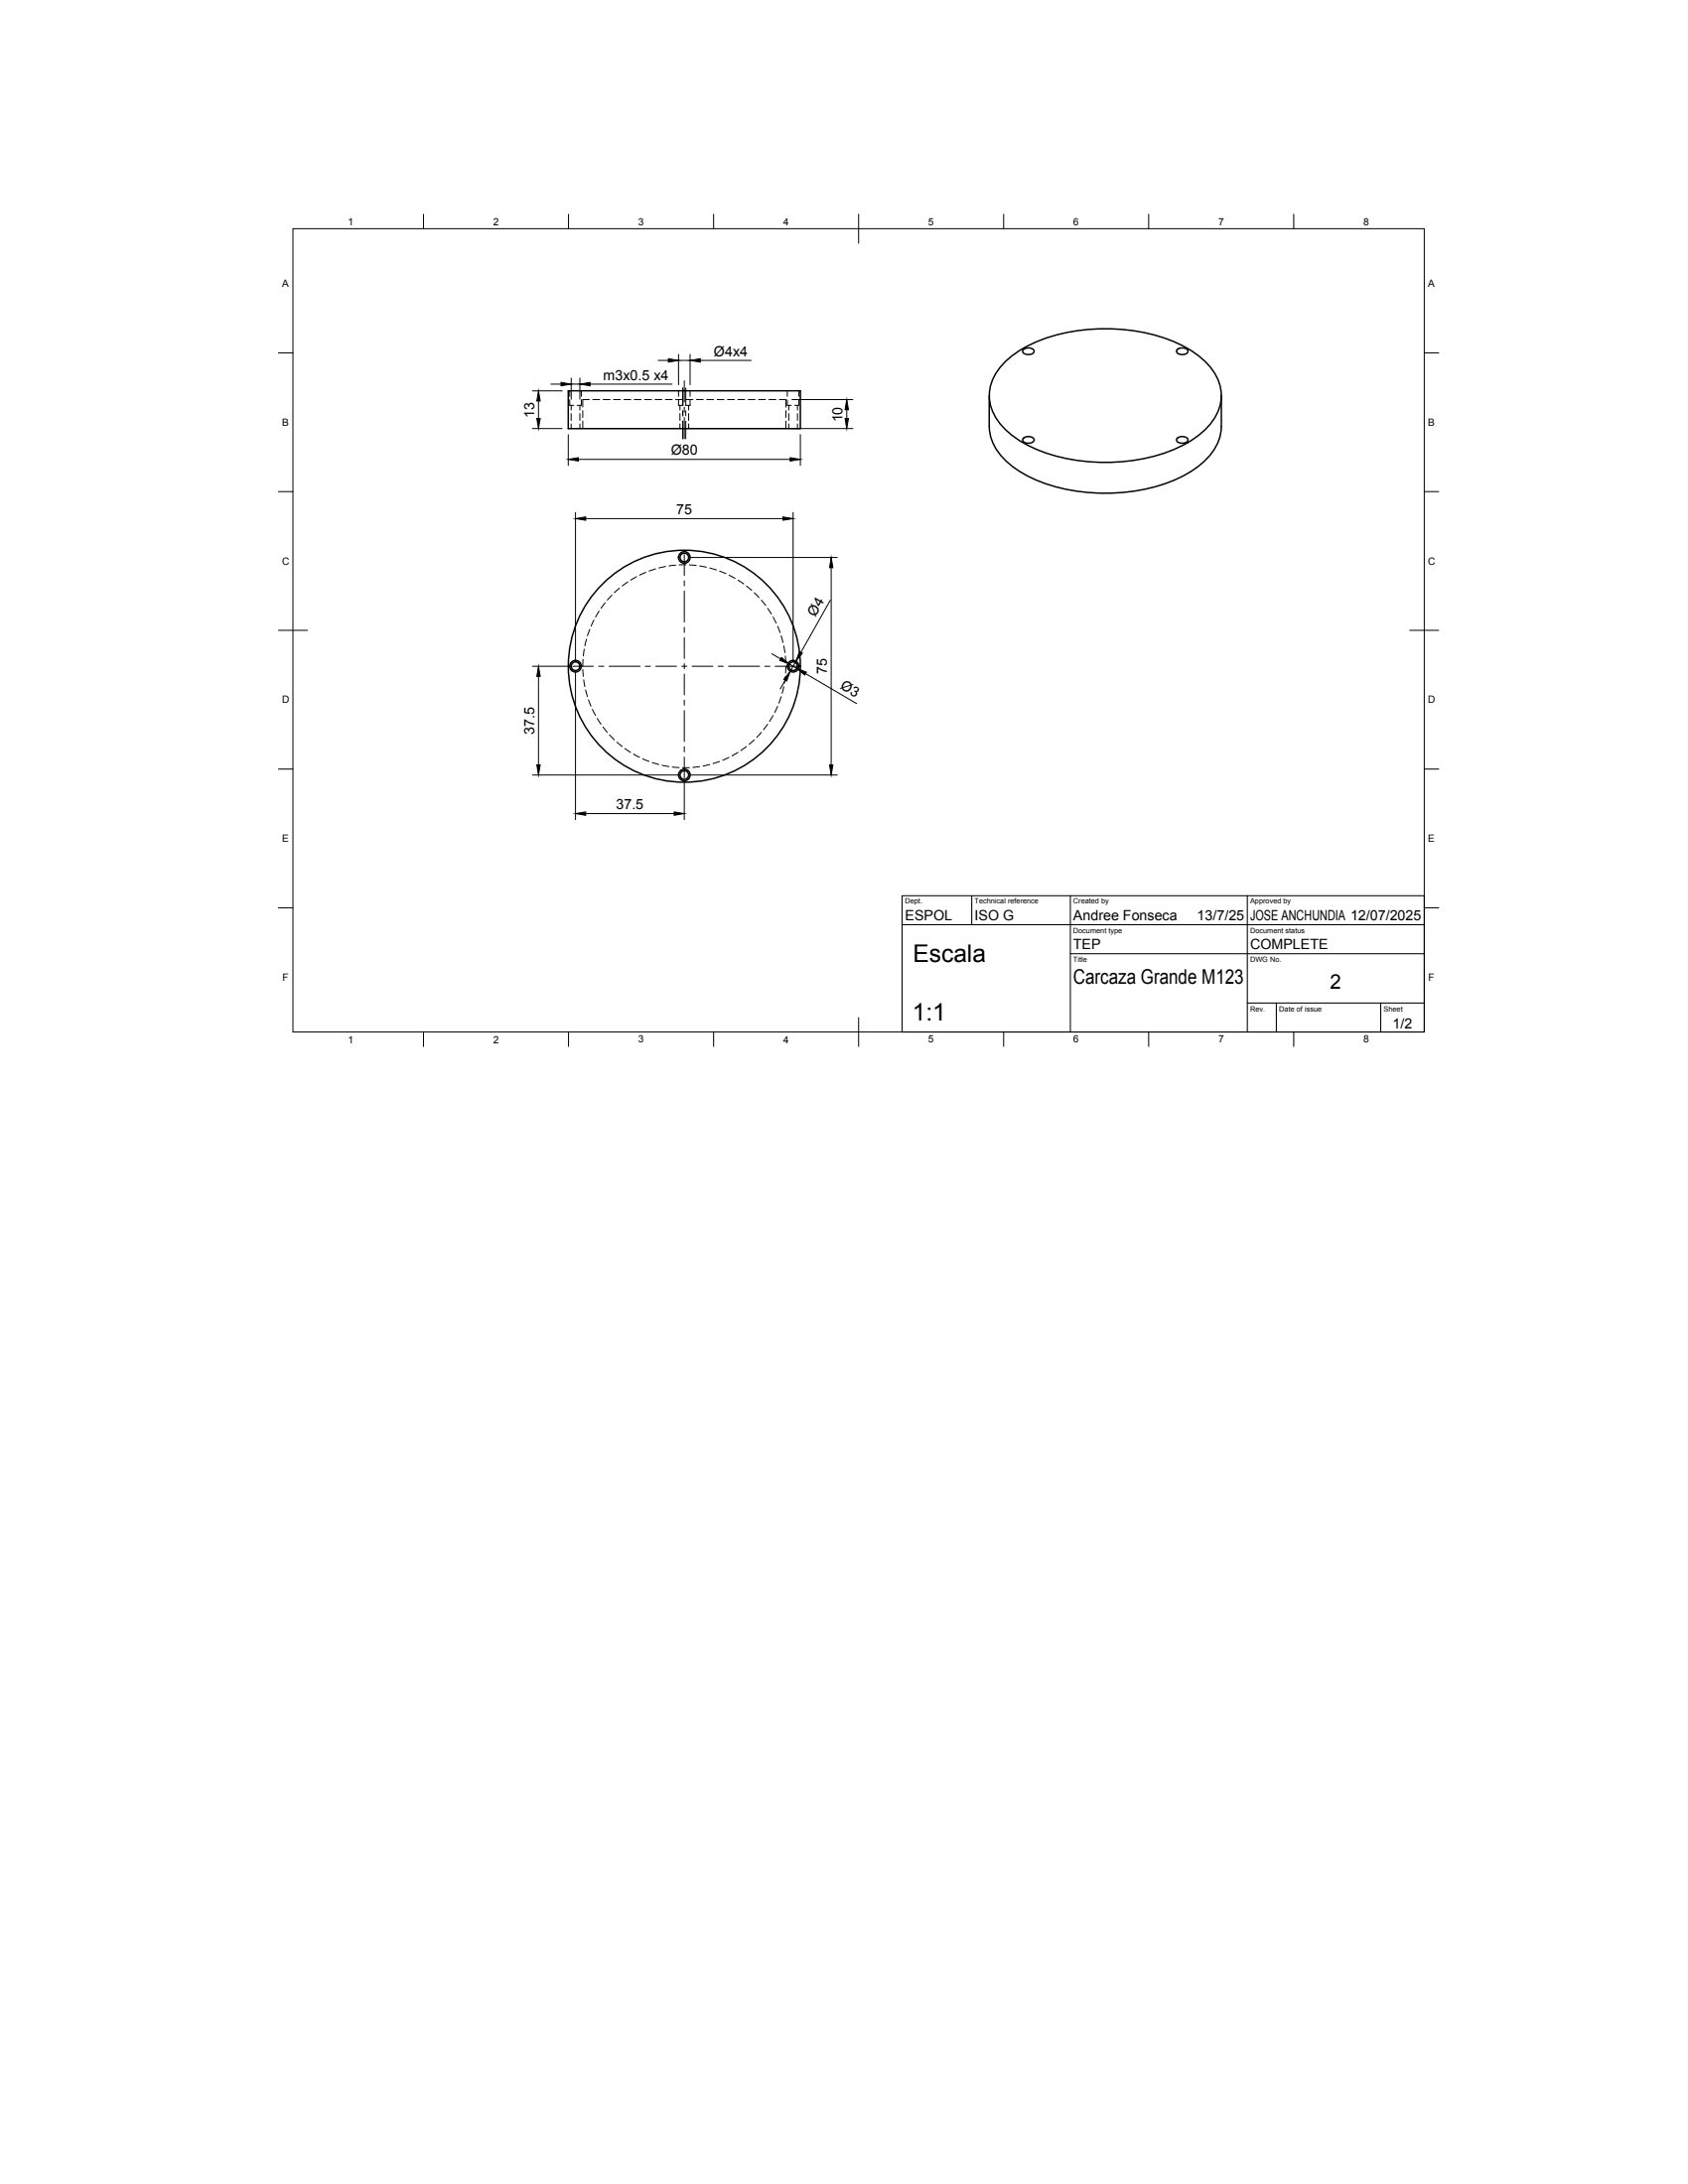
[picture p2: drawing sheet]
<svg xmlns="http://www.w3.org/2000/svg" width="216mm" height="279mm" viewBox="0 0 216 279" stroke-linecap="round" stroke-linejoin="round" font-family="sans-serif">
<g fill="none" stroke="#000" stroke-width=".13">
<path d="M37.5 29.3h144.7v102.7h-144.7zM54.2 27.4v1.9M72.7 27.4v1.9M91.3 27.4v1.9M109.8 27.4v3.7M128.4 27.4v1.9M146.9 27.4v1.9M165.5 27.4v1.9M35.6 45.1h1.9M68.1 54.8h3.8M68.1 50h3.8M68.9 51.3v2.2"/>
<path d="M70.5 49.1h1.3M72.7 55.6v3.9M72.9 51.2v.7h.5M72.9 50v.7M73.1 51.9v.6M73.1 52.9v.9M73.1 54.2v.6M73.1 48.4v2.7M73.1 49.1h1.1M74 58.8h27.1M74.2 48.4v2.7M74.2 51.9v.6"/>
<path d="M74.2 52.9v.9M74.2 54.2v.6M74.4 51.2v.7h-.6M74.4 50v.7M74.5 52.5v.9M74.5 53.9v.9M75.4 51.1h-.9v1M75.5 49.1h10.5M75.8 51.1h.9M77.1 51.1h.9M78.5 51.1h.8M79.8 51.1h.9"/>
<path d="M81.1 51.1h.9M82.4 51.1h.9M83.8 51.1h.9M84.2 46.1h1.3M85.1 51.1h.9M86.4 51.1h.9M86.8 51.2v.7h.5M86.8 45.3v3.9M86.8 50v.7M86.8 46.1h1.5M87 51.9v.6M87 52.9v.9"/>
<path d="M87 54.2v.6M87.3 49.6v2.3M87.3 52.5v.7M87.3 53.9v2.2M87.5 48.7v2.7M87.5 52.1v.6M87.5 53.4v2.7M87.7 49.6v2.3M87.7 52.5v.7M87.7 53.9v2.2M87.7 51.1h.9M88.1 51.9v.6"/>
<path d="M88.1 52.9v.9M88.1 54.2v.6M88.3 51.2v.7h-.6M88.3 45.3v3.9M88.3 50v.7M89.1 51.1h.9M89.6 46.1h6.5M90.4 51.1h.9M91.7 51.1h.9M93 51.1h.9M94.4 51.1h.9M95.7 51.1h.9"/>
<path d="M97 51.1h.9M98.3 51.1h.9M99.7 51.1h.8v1M100.5 52.5v.9M100.5 53.9v.9M100.7 51.2v.7h.5M100.7 50v.7M100.9 51.9v.6M100.9 52.9v.9M100.9 54.2v.6M101.3 54.8h7.8M101.3 51.1h7.8"/>
<path d="M102 51.9v.6M102 52.9v.9M102 54.2v.6M102.2 51.2v.7h-.5M102.2 50v.7M102.4 55.6v3.9M108.3 52.4v1.1M182.2 45.1h1.8M35.6 62.9h1.9M73.6 65.6v18.9M74.9 66.3h25.2M76 79.3l-.4 .8"/>
<path d="M76.6 78.2l-.4 .7M77.4 77.1l-.5 .7M78.3 76.1l-.6 .7M79.2 75.2l-.6 .6M80.3 74.5l-.7 .5M81.4 73.8l-.7 .4M82.6 73.2l-.8 .4M83.8 72.8l-.8 .3M85.1 72.5l-.8 .2M86.4 72.3l-.8 .1M87.5 70.9v2.7M87.5 74.3v.6"/>
<path d="M87.5 75.6v4M87.7 72.3h-.8M88.2 72.3h.9M88.3 71.3h18.8M89.5 72.4l.9 .2M90.8 72.7l.8 .2M92 73.1l.8 .3M93.2 73.6l.8 .4M94.4 74.2l.7 .5M95.5 75l.6 .5M96.5 75.8l.6 .7M97.4 76.8l.5 .7"/>
<path d="M98.2 77.8l.5 .8M98.9 78.9l.4 .8M101.4 65.6v18.9M106.2 76.8l-3.8 6.7M106.3 72.6v25.2M182.2 62.9h1.8M35.6 80.6h3.7M35.6 98.4h1.9M68.1 99.2h18.6M68.1 85.2h4.7M68.9 86.5v11.3M73.2 85.2h2.7"/>
<path d="M73.6 86v18.9M74.6 85.7v.8M74.6 84.4l-.1 .8M74.7 87l.1 .8M74.7 83.1l-.1 .8M74.9 88.3l.2 .8M75 81.8l-.2 .8M75.3 89.5l.3 .8M75.4 80.5l-.3 .8M75.8 90.7l.4 .8M76.4 91.9l.5 .7M76.6 85.2h.6"/>
<path d="M77.1 93l.6 .7M77.9 85.2h4M78 94l.6 .6M78.9 94.9l.7 .6M79.9 95.8l.8 .5M81 96.5l.8 .4M82.2 97.1l.8 .3M82.5 85.2h.7M83.4 97.6l.9 .2M83.9 85.2h2.6M84.7 97.9l.9 .2M86 98.1l.9 .1"/>
<path d="M87.2 85.2h.7M87.5 80.2v.7M87.5 81.6v2.6M87.5 84.9v.7M87.5 86.2v2.7M87.5 89.6v.6M87.5 90.9v4M87.5 95.5v.7M87.5 96.8v2.7M87.5 99.9v5M88.2 98.2h-.9M88.3 99.2h18.8"/>
<path d="M88.5 85.2h2.7M89.5 98.1l-.9 .1M90.8 97.8l-.9 .2M91.9 85.2h.6M92 97.4l-.8 .3M93.2 85.2h4M93.2 96.9l-.8 .4M94.4 96.3l-.8 .4M95.5 95.5l-.7 .5M96.5 94.7l-.7 .5M97.4 93.7l-.6 .6M97.8 85.2h.7"/>
<path d="M98.2 92.7l-.5 .7M98.7 83.6l1.1 .7M98.9 91.5l-.5 .8M99.1 85.2h2.7M99.5 90.4l-.4 .8M99.5 80.1l.3 .8M99.9 89.1l-.3 .9M99.9 81.3l.2 .9M100.2 82.6l.2 .9M100.2 87.8l-.2 .9M100.4 87l-.6 1.1M100.4 83.9l.1 .9"/>
<path d="M100.4 86.6l-.1 .8M100.5 85.2v.9M101 85l.9 .5M101.8 84.6l-.7 1.3M103 86.2l6.6 3.8M180.3 80.6h3.7M182.2 98.4h1.8M35.6 116.1h1.9M74.9 104.1h11.3M115.4 118.3h66.8M124.3 114.6v3.7M136.9 114.6v17.4"/>
<path d="M159.5 114.6v17.4M182.2 116.1h1.8M54.2 132v1.9M72.7 132v1.9M91.3 132v1.9M109.8 130.2v3.7M115.4 132v-17.4h66.8v17.4M128.4 132v1.9M136.9 122h45.3M146.9 132v1.9M159.5 128.3h22.7M163.2 128.3v3.7"/>
<path d="M165.5 132v1.9M176.6 128.3v3.7"/>
</g>
<g fill="none" stroke="#000" stroke-width=".19">
<path d="M72.7 50h29.7v4.8h-29.7zM126.5 50.6v3.9a6.8 6.8 0 0 0 3.3 5.4 20.3 20.3 0 0 0 11.6 3.2 20.3 20.3 0 0 0 11.6-3.2 6.8 6.8 0 0 0 3.2-5.4v-3.9M128.8 46.1a17.9 17.9 0 0 1 10.3-3.9 22.7 22.7 0 0 1 12.8 2.4 8 8 0 0 1 4.2 5.1 5.9 5.9 0 0 1-2.1 5.4 17.9 17.9 0 0 1-10.4 4 22.7 22.7 0 0 1-12.7-2.4 8 8 0 0 1-4.3-5.2 5.9 5.9 0 0 1 2.2-5.4zM131 44.6a1.04 1.04 0 0 1 1.3 .2 .66 .66 0 0 1-1 .5l-.5-.3v-.2zM131 56a1.04 1.04 0 0 1 1.3 .2 .66 .66 0 0 1-1 .5l-.5-.3v-.2zM150.7 44.6a1.04 1.04 0 0 1 1.2 .2 .66 .66 0 0 1-1 .5l-.4-.3v-.2zM150.7 56a1.04 1.04 0 0 1 1.2 .2 .66 .66 0 0 1-1 .5l-.4-.3v-.2z"/>
<circle cx="87.5" cy="71.3" r=".55"/>
<circle cx="87.5" cy="71.3" r=".74"/>
<circle cx="73.6" cy="85.2" r=".55"/>
<circle cx="73.6" cy="85.2" r=".74"/>
<circle cx="87.5" cy="85.2" r="14.8"/>
<circle cx="87.5" cy="99.1" r=".55"/>
<circle cx="87.5" cy="99.1" r=".74"/>
<circle cx="101.4" cy="85.2" r=".55"/>
<circle cx="101.4" cy="85.2" r=".74"/>
</g>
<g fill="#000" stroke="#000" stroke-width=".13">
<path d="M68.7 53.5h.4l-.2 1.3zM68.9 50l.2 1.3h-.4zM71.8 48.9l1.3 .2-1.3 .3zM72.7 58.8l1.3-.3v.5zM74.2 49.1l1.3-.2v.5zM85.5 45.9l1.3 .2-1.3 .2zM88.3 46.1l1.3-.2v.4zM101.1 58.5l1.3 .3-1.3 .2zM108.3 51.1l.2 1.3h-.4zM108.1 53.5h.4l-.2 1.3zM73.6 66.3l1.3-.2v.5zM100.1 66.1l1.3 .2-1.3 .3z"/>
<path d="M106.3 71.3l.2 1.3h-.4zM68.7 97.8h.4l-.2 1.4zM68.9 85.2l.2 1.3h-.4zM99.9 84.1l1.1 .9-1.3-.5zM101.1 85.9l-.5 1.2-.4-.2zM102.3 83.3l.3 .3-.8 1zM101.9 85.5l1.2 .5-.2 .4zM106.1 97.8h.4l-.2 1.4zM73.6 104.1l1.3-.2v.4zM86.2 103.9l1.3 .2-1.3 .2z"/>
</g>
<g font-size="3.1">
<text x="116.8" y="123.1">Escala</text>
<text x="116.7" y="130.5">1:1</text>
</g>
<g font-size="2.6">
<text x="137.3" y="125.9">Carcaza Grande M123</text>
<text x="170.1" y="126.6">2</text>
</g>
<g font-size="1.8">
<text x="91.3" y="45.5">Ø4x4</text>
<text x="68.3" y="53.5" transform="rotate(-90 68.3 53.5)">13</text>
<text x="77.2" y="48.6">m3x0.5 x4</text>
<text x="85.8" y="58.2">Ø80</text>
<text x="107.8" y="54" transform="rotate(-90 107.8 54)">10</text>
<text x="86.5" y="65.8">75</text>
<text x="104.3" y="79" transform="rotate(-60 104.3 79)">Ø4</text>
<text x="105.8" y="86.2" transform="rotate(-90 105.8 86.2)">75</text>
<text x="107.4" y="88.1" transform="rotate(30 107.4 88.1)">Ø3</text>
<text x="68.3" y="94" transform="rotate(-90 68.3 94)">37.5</text>
<text x="78.8" y="103.5">37.5</text>
<text x="115.8" y="117.7">ESPOL</text>
<text x="124.7" y="117.7">ISO G</text>
<text x="137.3" y="117.7">Andree Fonseca</text>
<text x="153.1" y="117.7">13/7/25</text>
<text x="159.9" y="117.7">JOSE ANCHUNDIA 12/07/2025</text>
<text x="137.3" y="121.5">TEP</text>
<text x="159.9" y="121.5">COMPLETE</text>
<text x="178.1" y="131.5">1/2</text>
</g>
<g font-size="1.3">
<text x="44.5" y="28.8">1</text>
<text x="63.1" y="28.8">2</text>
<text x="81.6" y="28.8">3</text>
<text x="100.2" y="28.8">4</text>
<text x="118.7" y="28.8">5</text>
<text x="137.3" y="28.8">6</text>
<text x="155.8" y="28.8">7</text>
<text x="174.4" y="28.8">8</text>
<text x="36.1" y="36.7">A</text>
<text x="182.7" y="36.7">A</text>
<text x="36.1" y="54.5">B</text>
<text x="182.7" y="54.5">B</text>
<text x="36.1" y="72.2">C</text>
<text x="182.6" y="72.2">C</text>
<text x="36.1" y="90">D</text>
<text x="182.6" y="90">D</text>
<text x="36.1" y="107.7">E</text>
<text x="182.7" y="107.7">E</text>
<text x="36.1" y="125.5">F</text>
<text x="182.7" y="125.5">F</text>
<text x="44.5" y="133.4">1</text>
<text x="63.1" y="133.4">2</text>
<text x="81.6" y="133.4">3</text>
<text x="100.2" y="133.4">4</text>
<text x="118.7" y="133.4">5</text>
<text x="137.3" y="133.4">6</text>
<text x="155.8" y="133.4">7</text>
<text x="174.4" y="133.4">8</text>
</g>
<g font-size=".9">
<text x="115.8" y="115.6">Dept.</text>
<text x="124.7" y="115.6">Technical reference</text>
<text x="137.3" y="115.6">Created by</text>
<text x="137.3" y="119.3">Document type</text>
<text x="159.9" y="115.6">Approved by</text>
<text x="159.9" y="119.3">Document status</text>
<text x="137.3" y="123">Title</text>
<text x="159.9" y="123">DWG No.</text>
<text x="159.9" y="129.4">Rev.</text>
<text x="163.6" y="129.4">Date of issue</text>
<text x="177" y="129.4">Sheet</text>
</g>
</svg>
